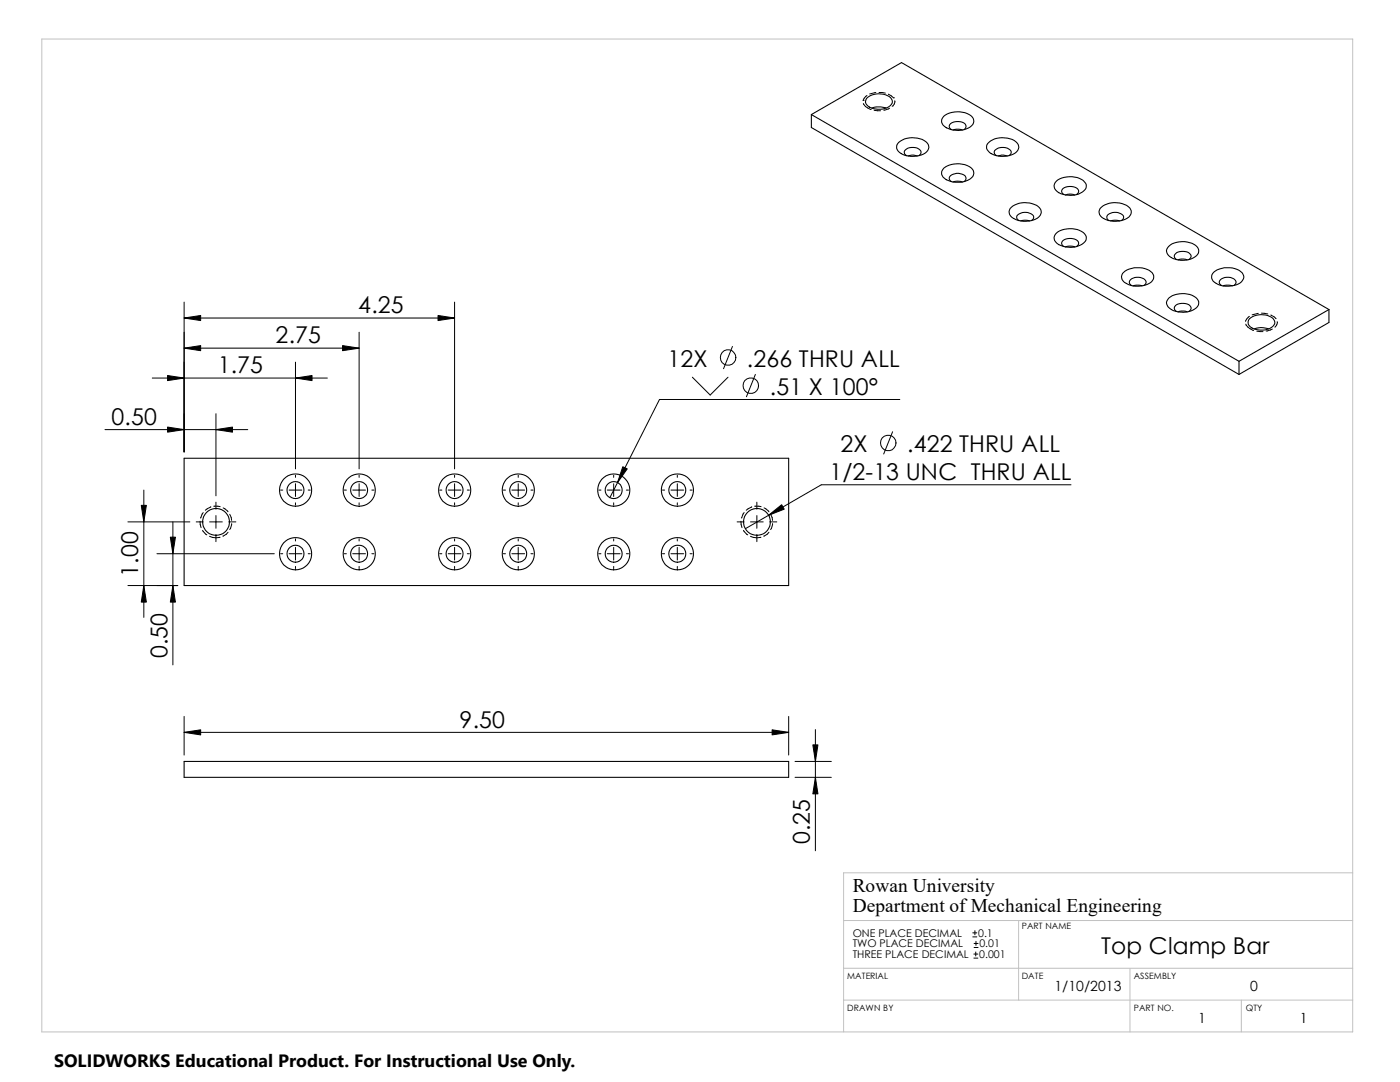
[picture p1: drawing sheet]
<svg xmlns="http://www.w3.org/2000/svg" width="279mm" height="216mm" viewBox="0 0 279 216" stroke-linecap="round" stroke-linejoin="round" font-family="sans-serif">
<path d="M8.3 7.8h261.7v198.1h-261.7zM270 174.2h-101.6v31.7M168.4 193.2h101.6M168.4 183.7h101.6M168.4 199.6h101.6M203.3 183.7v15.9M225.5 193.2v12.7M247.7 199.6v6.3" fill="none" stroke="#c0c0c0" stroke-width=".2"/>
<g fill="none" stroke="#000" stroke-width=".21">
<path d="M173 19.6a3.7 3.7 0 0 1 4.9 .2 1.38 1.38 0 0 1-1.3 1.8 3.4 3.4 0 0 1-3.8-.9v-.6zM161.9 22.9v2.5l85.4 49.3M161.9 22.9l85.4 49.2M161.9 22.9l18-10.4 85.3 49.3M173.9 21.5a5.1 5.1 0 0 1 3 0M179.4 28.4a4.5 4.5 0 0 1 5.6 .1 1.42 1.42 0 0 1-.8 2.3 4.7 4.7 0 0 1-5-.7 1.23 1.23 0 0 1 .2-1.7zM180.9 31.1a.8 .8 0 0 1-.4-.9 .8 .8 0 0 1 .7-.7 2.11 2.11 0 0 1 2.6 .8l-.1 .4-.3 .4M181.2 31.1l.7-.2 1.2 .2M188.3 33.6a4.7 4.7 0 0 1 5.7 .1 1.41 1.41 0 0 1-.8 2.2 4.8 4.8 0 0 1-5-.6 1.29 1.29 0 0 1 .1-1.7zM188.3 23.2a4.7 4.7 0 0 1 5.7 .1 1.41 1.41 0 0 1-.8 2.3 4.8 4.8 0 0 1-5-.6 1.29 1.29 0 0 1 .1-1.8zM189.9 36.2a.77 .77 0 0 1-.4-.8 .77 .77 0 0 1 .7-.6 2.26 2.26 0 0 1 2.5 .5l.1 .4-.4 .5M189.9 25.9a.77 .77 0 0 1-.4-.9 .77 .77 0 0 1 .7-.6 2.26 2.26 0 0 1 2.5 .5l.1 .4-.4 .6"/>
<path d="M190.2 36.3l.7-.1 1.2 .1M190.2 26l.7-.2 1.2 .2M197.1 28.7a4.4 4.4 0 0 1 5.9-.2 1.42 1.42 0 0 1-.8 2.3 4.6 4.6 0 0 1-5-.7 1.06 1.06 0 0 1-.1-1.4zM198.9 31.1a.71 .71 0 0 1-.5-.7 .71 .71 0 0 1 .5-.7 2.13 2.13 0 0 1 2.9 .6 .75 .75 0 0 1-.5 .8M199.2 31.1l.7-.2 1.1 .2M210.8 36.2a4.6 4.6 0 0 1 5.7 .1 1.23 1.23 0 0 1-.5 2 4.7 4.7 0 0 1-5.3-.4 1.19 1.19 0 0 1 .1-1.7zM212.3 38.8a.77 .77 0 0 1-.4-.9 .77 .77 0 0 1 .8-.6 2.15 2.15 0 0 1 2.6 .8l-.1 .4-.4 .3M212.6 38.9l.8-.2 1.1 .2M201.6 41.6a4.4 4.4 0 0 1 5.9-.1 1.42 1.42 0 0 1-.8 2.2 4.7 4.7 0 0 1-5-.6 1.27 1.27 0 0 1-.1-1.5zM203.4 44a.77 .77 0 0 1-.5-.9 .77 .77 0 0 1 .8-.6 2.07 2.07 0 0 1 2.6 .7 .75 .75 0 0 1-.5 .8M203.7 44.1l.7-.2 1.1 .2M210.8 46.5a4.6 4.6 0 0 1 5.7 .2 1.27 1.27 0 0 1-.5 2 4.7 4.7 0 0 1-5.3-.4 1.19 1.19 0 0 1 .1-1.8z"/>
<path d="M212.3 49.2a.77 .77 0 0 1-.4-.9 .77 .77 0 0 1 .8-.6 2.15 2.15 0 0 1 2.6 .7l-.1 .5-.4 .3M212.6 49.3l.8-.2 1.1 .2M219.5 41.6a4.5 4.5 0 0 1 6-.1 1.41 1.41 0 0 1-.9 2.2 4.7 4.7 0 0 1-4.9-.6 1.27 1.27 0 0 1-.2-1.5zM221.3 44a.78 .78 0 0 1-.4-.8 .78 .78 0 0 1 .8-.7 2.07 2.07 0 0 1 2.5 .7 .75 .75 0 0 1-.4 .8M221.6 44.1l.8-.2 1.1 .2M224 54.6a4.6 4.6 0 0 1 6-.2 1.41 1.41 0 0 1-.9 2.3 4.3 4.3 0 0 1-5.2-.9 1.21 1.21 0 0 1 .1-1.2zM225.8 57a.78 .78 0 0 1-.4-.9 .78 .78 0 0 1 .7-.6 2.02 2.02 0 0 1 2.6 .7l-.1 .4-.3 .4M226.1 57l.8-.1 1.1 .1M233.3 59.5a4.6 4.6 0 0 1 5.6 .1 1.38 1.38 0 0 1-.8 2.2 4.8 4.8 0 0 1-5-.5 1.19 1.19 0 0 1 .2-1.8zM233.3 49.1a4.5 4.5 0 0 1 5.6 .2 1.38 1.38 0 0 1-.8 2.2 4.6 4.6 0 0 1-5-.6 1.14 1.14 0 0 1 .2-1.8zM234.8 51.8a.81 .81 0 0 1-.4-.9 .81 .81 0 0 1 .7-.6 2.11 2.11 0 0 1 2.6 .7l-.1 .4-.4 .4M235.1 51.9l.7-.2 1.1 .2"/>
<path d="M242.2 54.3a4.7 4.7 0 0 1 5.7 .1 1.42 1.42 0 0 1-.8 2.3 4.3 4.3 0 0 1-5.2-.9 1.24 1.24 0 0 1 .3-1.5zM243.8 57a.77 .77 0 0 1-.5-.9 .77 .77 0 0 1 .8-.6 1.99 1.99 0 0 1 2.6 .7l-.1 .4-.3 .4M244.1 57l.7-.1 1.2 .1M234.8 62.1a.78 .78 0 0 1-.4-.8 .78 .78 0 0 1 .7-.6 2.11 2.11 0 0 1 2.6 .7l-.1 .4-.4 .3M235.1 62.2l.7-.1 1.1 .1M247.3 72.1v2.6M249.3 63.6a3.7 3.7 0 0 1 5 .2 1.38 1.38 0 0 1-1.4 1.9 3.4 3.4 0 0 1-3.8-1v-.5zM250.3 65.6a4.3 4.3 0 0 1 2.9 0M265.2 61.8l-17.9 10.3M265.2 61.8v2.5l-17.9 10.4M36.7 91.4h120.7v25.4h-120.7zM36.7 151.9h120.7v3.2h-120.7z"/>
<circle cx="59" cy="97.8" r="1.69"/>
<circle cx="59" cy="97.8" r="3.2"/>
<circle cx="71.7" cy="97.8" r="1.69"/>
<circle cx="71.7" cy="97.8" r="3.2"/>
<circle cx="90.7" cy="97.8" r="1.69"/>
<circle cx="90.7" cy="97.8" r="3.2"/>
<circle cx="103.4" cy="97.8" r="1.69"/>
<circle cx="103.4" cy="97.8" r="3.2"/>
<circle cx="122.5" cy="97.8" r="1.69"/>
<circle cx="122.5" cy="97.8" r="3.2"/>
<circle cx="135.2" cy="97.8" r="1.69"/>
<circle cx="135.2" cy="97.8" r="3.2"/>
<circle cx="43.1" cy="104.1" r="2.68"/>
<circle cx="59" cy="110.5" r="1.69"/>
<circle cx="59" cy="110.5" r="3.2"/>
<circle cx="71.7" cy="110.5" r="1.69"/>
<circle cx="71.7" cy="110.5" r="3.2"/>
<circle cx="90.7" cy="110.5" r="1.69"/>
<circle cx="90.7" cy="110.5" r="3.2"/>
<circle cx="103.4" cy="110.5" r="1.69"/>
<circle cx="103.4" cy="110.5" r="3.2"/>
<circle cx="122.5" cy="110.5" r="1.69"/>
<circle cx="122.5" cy="110.5" r="3.2"/>
<circle cx="135.2" cy="110.5" r="1.69"/>
<circle cx="135.2" cy="110.5" r="3.2"/>
<circle cx="151.1" cy="104.1" r="2.68"/>
</g>
<g fill="none" stroke="#000" stroke-width=".2">
<path d="M173 19l-.7 1M174.8 18.5l-1.2 .3M175.4 18.5l1.3 .1M177.3 18.8l1 .7M178.3 19.5h.1M172.3 20h.1M172.3 20.7a2.16 2.16 0 0 0 1.6 1.1M174.5 22l1.2 .1M177.5 21.6l-1.1 .4M178.6 20.1a1.07 1.07 0 0 1-.5 1.1M30.4 75.4h34.9M36.7 60.3v29.9"/>
<path d="M36.7 63.5h54M36.7 69.5h35M59 72.3v21.3M71.7 66.3v27.3M90.7 60.3v33.3M138.2 75.3l3.5 3.5 3.6-3.5M146.2 69.1l-1.8 4.5M150.7 74.7l-1.7 4.5M179.6 79.7h-48l-9.9 19.6M248.6 64.7a2.32 2.32 0 0 0 1.6 1.2M249.3 63.1l-.7 1M250.8 66.1l1.3 .1"/>
<path d="M251.1 62.5l-1.2 .3M251.8 62.5l1.2 .2M253.6 62.9l1 .6M253.9 65.7l-1.2 .3M254.6 63.5v.1M254.9 64.2a1.14 1.14 0 0 1-.5 1.1M21 85.7h28.4M28.7 97.8v25.4M43.1 82.5v16.4M56 97.8h.4M57.7 97.8h2.5M59 94.8v.4"/>
<path d="M59 96.5v2.6M61.5 97.8h.4M68.7 97.8h.4M70.4 97.8h2.5M71.7 94.8v.4M71.7 96.5v2.6M74.2 97.8h.4M87.8 97.8h.4M89.5 97.8h2.5M90.7 94.8v.4M90.7 96.5v2.6M93.3 97.8h.4"/>
<path d="M100.5 97.8h.4M102.2 97.8h2.5M103.4 94.8v.4M103.4 96.5v2.6M106 97.8h.4M119.5 97.8h.4M121.2 97.8h2.5M122.5 94.8v.4M122.5 96.5v2.6M125 97.8h.4M132.2 97.8h.4M133.9 97.8h2.5"/>
<path d="M135.2 94.8v.4M135.2 96.5v2.6M137.7 97.8h.4M178.1 86.1l-1.7 4.5M213.7 96.7h-49.8l-15.1 8.8M25.5 104.1h12.4M25.5 116.8h10M31.3 110.5h23.4M34.5 104.1v28.6M39.2 104.1h1.4M39.9 104l.2 1.3M40.4 105.8l.9 .9"/>
<path d="M40.6 102.3l-.6 1.1M41.8 107a2.77 2.77 0 0 0 2.1 .2M41.8 104.1h2.6M42.1 101.1l-1.1 .7M42.7 101l1.2 .1M43.1 100.2v1.4M43.1 102.9v2.5M43.1 106.7v1.4M44.5 101.3l1 .8M45.5 106.2l-.3 .4-.7 .4M45.6 104.1h1.5M45.8 102.6l.4 1.2"/>
<path d="M46.2 104.5l-.4 1.2M56 110.5h.4M57.7 110.5h2.5M59 100.3v.5M59 107.5v.4M59 109.2v2.6M59 113v.5M61.5 110.5h.4M68.7 110.5h.4M70.4 110.5h2.5M71.7 100.3v.5M71.7 107.5v.4"/>
<path d="M71.7 109.2v2.6M71.7 113v.5M74.2 110.5h.4M87.8 110.5h.4M89.5 110.5h2.5M90.7 100.3v.5M90.7 107.5v.4M90.7 109.2v2.6M90.7 113v.5M93.3 110.5h.4M100.5 110.5h.4M102.2 110.5h2.5"/>
<path d="M103.4 100.3v.5M103.4 107.5v.4M103.4 109.2v2.6M103.4 113v.5M106 110.5h.4M119.5 110.5h.4M121.2 110.5h2.5M122.5 100.3v.5M122.5 107.5v.4M122.5 109.2v2.6M122.5 113v.5M125 110.5h.4"/>
<path d="M132.2 110.5h.4M133.9 110.5h2.5M135.2 100.3v.5M135.2 107.5v.4M135.2 109.2v2.6M135.2 113v.5M137.7 110.5h.4M147.1 104.1h1.4M147.9 104l.2 1.3M148.4 105.8l.8 .9M148.5 102.3l-.5 1.1M149.8 107a2.77 2.77 0 0 0 2 .2"/>
<path d="M149.8 104.1h2.5M150 101.1l-1.1 .7M150.6 101l1.3 .1M151 100.2v1.4M151 102.9v2.5M151 106.7v1.4M152.5 101.3l1 .8M153.5 106.2l-.4 .4-.7 .4M153.6 104.1h1.4M153.8 102.6l.4 1.2M154.2 104.5l-.4 1.2M36.7 143v7.7"/>
<path d="M36.7 146.1h120.7M157.4 143v7.7M158.7 151.9h7.2M158.7 155.1h7.2M162.7 145.6v24.2M194.1 186.9h.8M194.1 186.1h.8M194.4 191.2h.8M194.4 190.4h.8M194.4 189.1h.8M194.4 188.3h.8M194.6 185.7v.8"/>
<path d="M194.7 189.9v.9M194.8 187.8v.8"/>
<circle cx="145.3" cy="71.3" r="1.56"/>
<circle cx="149.8" cy="77" r="1.56"/>
<circle cx="177.3" cy="88.4" r="1.56"/>
</g>
<g fill="#000" stroke="#000" stroke-width=".2">
<path d="M36.7 69.5l3.3-.5v1zM33.4 74.9l3.3 .5-3.3 .5zM36.7 63.5l3.3-.6v1.1zM59 75.4l3.3-.5v1zM68.4 69l3.3 .5-3.3 .5zM87.4 62.9l3.3 .6-3.3 .5zM33.4 85.2l3.3 .5-3.3 .5zM43.1 85.7l3.3-.5v1zM124.3 93.1l.9 .5-2 2.7zM28.2 100.8h1l-.5 3.3zM28.7 116.8l.5 3.3h-1zM34.5 116.8l.5 3.3h-1z"/>
<path d="M34 107.2h1l-.5 3.3zM153.4 102.8l2.6-2.1 .5 .9zM36.7 146.1l3.3-.5v1zM154.1 145.6l3.3 .5-3.3 .5zM162.2 148.6h1l-.5 3.3zM162.7 155.1l.5 3.3h-1z"/>
</g>
<path d="M10.8 209.2h104.1v6.7h-104.1z" fill="#fff"/>
<g font-size="4.6">
<text x="71.5" y="62.5">4.25</text>
<text x="55" y="68.5">2.75</text>
<text x="43.4" y="74.5">1.75</text>
<text x="133.2" y="73.2">12X</text>
<text x="149.1" y="73.2">.266 THRU ALL</text>
<text x="153.6" y="78.7">.51 X 100°</text>
<text x="22.2" y="84.8">0.50</text>
<text x="165.5" y="95.8">1/2-13 UNC THRU ALL</text>
<text x="167.8" y="90.2">2X</text>
<text x="181" y="90.2">.422 THRU ALL</text>
<text x="27.6" y="115" transform="rotate(-90 27.6 115)">1.00</text>
<text x="33.4" y="131.4" transform="rotate(-90 33.4 131.4)">0.50</text>
<text x="91.7" y="145.2">9.50</text>
<text x="161.6" y="168.5" transform="rotate(-90 161.6 168.5)">0.25</text>
<text x="219.8" y="190.4">Top Clamp Bar</text>
</g>
<g font-size="3.9">
<text x="170.2" y="178.1">Rowan University</text>
<text x="170.2" y="181.9">Department of Mechanical Engineering</text>
</g>
<text font-size="3.6" x="10.8" y="213">SOLIDWORKS Educational Product. For Instructional Use Only.</text>
<g font-size="2.8">
<text x="210.4" y="197.7">1/10/2013</text>
<text x="249.5" y="197.7">0</text>
<text x="239.1" y="204.2">1</text>
<text x="259.4" y="204.2">1</text>
</g>
<g font-size="2.1">
<text x="170.2" y="186.9">ONE PLACE DECIMAL</text>
<text x="170.2" y="189.1">TWO PLACE DECIMAL</text>
<text x="170.2" y="191.2">THREE PLACE DECIMAL</text>
<text x="195.2" y="186.9">0.1</text>
<text x="195.4" y="191.2">0.001</text>
<text x="195.5" y="189.1">0.01</text>
</g>
<g font-size="1.7">
<text x="203.9" y="185.3">PART NAME</text>
<text x="169.1" y="195.3">MATERIAL</text>
<text x="203.9" y="195.3">DATE</text>
<text x="226.3" y="195.3">ASSEMBLY</text>
<text x="169.1" y="201.8">DRAWN BY</text>
<text x="226.3" y="201.8">PART NO.</text>
<text x="248.6" y="201.8">QTY</text>
</g>
</svg>
